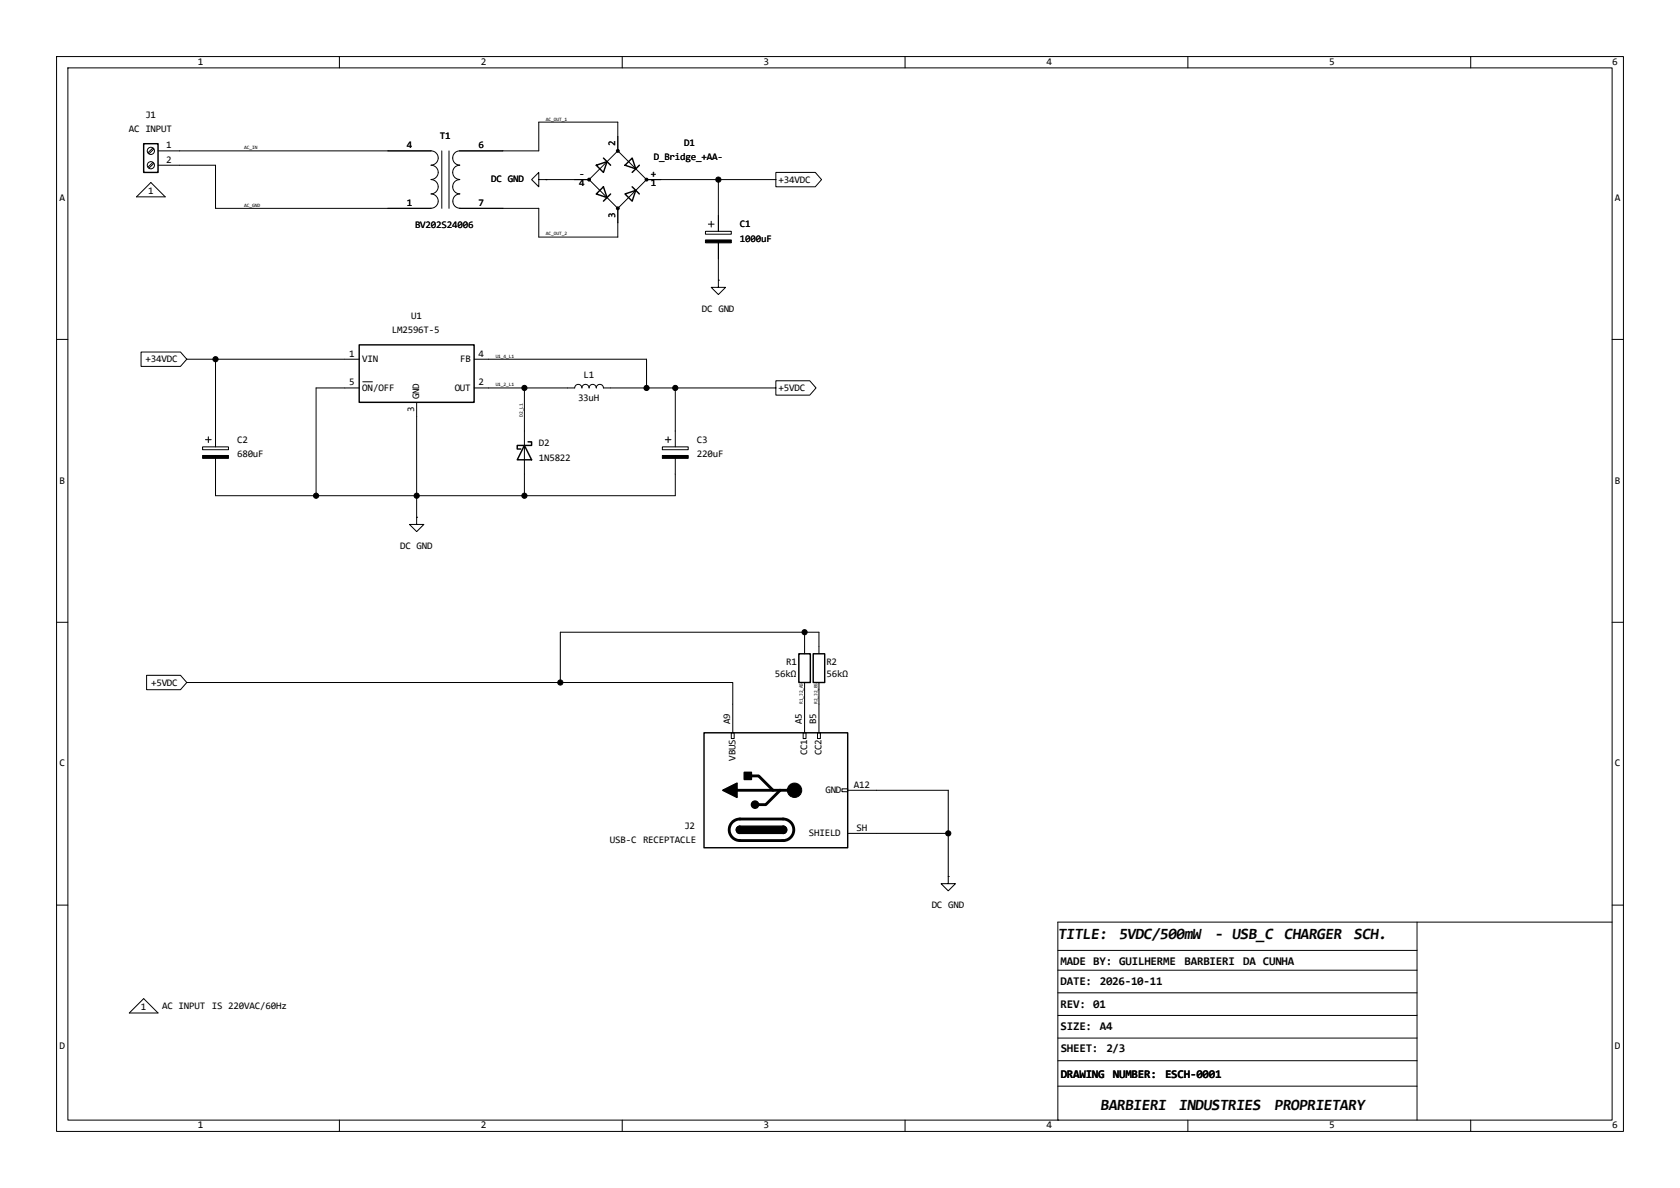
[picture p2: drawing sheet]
<svg xmlns="http://www.w3.org/2000/svg" width="297mm" height="210mm" viewBox="0 0 297 210" stroke-linecap="round" stroke-linejoin="round" font-family="sans-serif">
<g fill="none" stroke="#000" stroke-width=".18">
<path d="M10 10h277v190h-277zM12 12h273v186h-273zM60 10v2M110 10v2M160 10v2M210 10v2M260 10v2M26.7 32.3l2.5 2.5h-5.1zM27 26.2l-.8 .8M27 28.7l-.8 .8M27.2 26.3l-.9 .9M27.2 28.9l-.9 .8"/>
<path d="M27.9 26.7h48.3a1.26 1.26 0 0 1 1.3 1.2 1.26 1.26 0 0 1-1.3 1.3M27.9 29.2h10.2v7.6h38.1a1.26 1.26 0 0 0 1.3-1.2 1.26 1.26 0 0 0-1.3-1.3M76.2 29.2a1.26 1.26 0 0 1 1.3 1.3 1.26 1.26 0 0 1-1.3 1.2 1.27 1.27 0 0 1 1.3 1.3 1.27 1.27 0 0 1-1.3 1.3M78.1 26.7v10.1M79.4 26.7v10.1M81.3 26.7a1.25 1.25 0 0 0-1.3 1.2 1.25 1.25 0 0 0 1.3 1.3M81.3 29.2a1.25 1.25 0 0 0-1.3 1.3 1.25 1.25 0 0 0 1.3 1.2 1.27 1.27 0 0 0-1.3 1.3 1.27 1.27 0 0 0 1.3 1.3M81.3 26.7h13.9v-5.1h14v5.1M81.3 36.8h13.9v5.1h14v-5.1M81.3 34.3a1.26 1.26 0 0 0-1.2 1.2 1.26 1.26 0 0 0 1.2 1.3M95.2 31.8v-1.3l-1.2 1.3 1.2 1.2v-1.2h1.3M96.5 31.8h.1"/>
<path d="M96.5 31.8h7.6M109.2 26.7l5.1 5.1-5.1 5-5.1-5zM114.3 31.8h22.9M125.2 39.6h1M125.7 39.1v1M127 31.8v9.1M137.2 30.5h6.9l1.1 1.3-1.1 1.2h-6.9zM124.7 40.9h4.6v.5h-4.6zM127 49.5v1.3h1.3l-1.3 1.3-1.3-1.3h1.3M127 49.5h.1M127 42.9v6.6M10 60h2"/>
<path d="M24.9 62.2h7l1.1 1.3-1.1 1.3h-7zM33 63.5h30.5M35.8 79h4.6v.5h-4.6zM36.3 77.7h1M36.8 77.2v1M38.1 63.5v15.5M63.5 68.6h-7.6v19M64.1 67.5h1.7M73.7 71.1v20.3M83.8 68.6h17.8a.64 .64 0 0 1 .6-.7 .64 .64 0 0 1 .7 .7 .64 .64 0 0 1 .6-.7 .64 .64 0 0 1 .6 .7 .64 .64 0 0 1 .7-.7 .64 .64 0 0 1 .6 .7 .64 .64 0 0 1 .6-.7 .64 .64 0 0 1 .7 .7h30.5M83.8 63.5h30.5v5.1M92.7 68.6v19"/>
<path d="M117.1 79h4.6v.5h-4.6zM117.6 77.7h1M118.1 77.2v1M119.4 68.6v10.4M137.2 67.3h6l1.1 1.3-1.1 1.3h-6zM285 60h2M38.1 81v6.6h81.3v-6.6M73.7 91.4v1.3h1.2l-1.2 1.3-1.3-1.3h1.3M73.7 91.4h.1M10 110h2M25.9 119.4h6l1.1 1.3-1.1 1.2h-6zM142.2 111.8v3.8"/>
<path d="M144.8 115.6v-3.8h-45.7v8.9M285 110h2M33 120.7h96.5v8.8M129.3 129.5h.5v1.1h-.5zM142 129.5h.5v1.1h-.5zM142.2 120.7v8.8M144.5 129.5h.5v1.1h-.5zM144.8 120.7v8.8M148.8 139.4h1.1v.6h-1.1zM149.9 139.7h17.7v15.2M149.9 147.3h17.7M167.6 154.9v1.3h1.3l-1.3 1.3-1.2-1.3h1.2"/>
<path d="M167.6 154.9h.1M10 160h2M25.4 176.5l2.5 2.6h-5zM187 175.5h63.5M187 168h63.5M187 171.5h63.5M187 179.5h63.5M250.5 163v35M285 160h2M285 163h-98v35M60 198v2M110 198v2"/>
<path d="M160 198v2M187 198h.1M187 183.5h63.5M187 187.5h63.5M187 192h63.5M210 198v2M260 198v2"/>
<circle cx="26.7" cy="26.7" r=".63"/>
<circle cx="26.7" cy="29.2" r=".63"/>
</g>
<g fill="#000" stroke="#000" stroke-width=".18">
<path d="M124.7 42.4h4.6v.5h-4.6zM35.8 80.5h4.6v.5h-4.6zM117.1 80.5h4.6v.5h-4.6z"/>
<circle cx="104.1" cy="31.7" r=".25"/>
<circle cx="109.2" cy="36.8" r=".25"/>
<circle cx="109.2" cy="26.7" r=".25"/>
<circle cx="114.3" cy="31.7" r=".25"/>
<circle cx="127" cy="31.8" r=".46"/>
<circle cx="38.1" cy="63.5" r=".46"/>
<circle cx="92.7" cy="68.6" r=".46"/>
<circle cx="114.3" cy="68.6" r=".46"/>
<circle cx="119.4" cy="68.6" r=".46"/>
<circle cx="55.9" cy="87.6" r=".46"/>
<circle cx="73.7" cy="87.6" r=".46"/>
<circle cx="92.7" cy="87.6" r=".46"/>
<circle cx="142.2" cy="111.8" r=".46"/>
<circle cx="99.1" cy="120.7" r=".46"/>
<circle cx="140.5" cy="139.7" r="1.27"/>
<circle cx="167.6" cy="147.3" r=".46"/>
</g>
<g fill="none" stroke="#000" stroke-width=".25">
<path d="M25.4 25.4h2.5v5.1h-2.5zM105.4 29.2l1.9-.6-.6 1.9zM105.4 34.3l1.3-1.3 .6 1.9zM106.7 27.9l1.2 1.3M107.9 34.3l-1.2 1.3M110.5 29.2l1.3-1.3 .6 1.9zM110.5 34.3l1.9-.6-.6 1.9zM111.8 33l1.2 1.3M113 29.2l-1.2 1.3M63.5 61h20.3v10.1h-20.3zM92.7 78.7l1.3 2.6h-2.6zM93.3 78.1h.7v.6h-2.6v.7h.7"/>
<path d="M141.2 115.6h2.1v5.1h-2.1zM143.8 115.6h2v5.1h-2zM124.5 129.5h25.4v20.4h-25.4zM130.8 146.1a.63 .63 0 0 0-.6 .6 .63 .63 0 0 0 .6 .6M138.4 146.1a.64 .64 0 0 1 .7 .6 .64 .64 0 0 1-.7 .6"/>
</g>
<path d="M130.3 139.7h10.2M132.8 137.2h1.3l2.6 2.5M137.9 139.7l-2.5 2.5h-1.3M129.5 145.3l.5-.3 .6-.2h7.8a1.91 1.91 0 0 1 1.9 1.9 1.91 1.91 0 0 1-1.9 1.9h-7.6a1.91 1.91 0 0 1-1.7-1.2 1.91 1.91 0 0 1 .4-2.1z" fill="none" stroke="#000" stroke-width=".51"/>
<g fill="#000" stroke="#000" stroke-width=".25">
<path d="M131.6 136.5h1.2v1.3h-1.2zM127.8 139.7l2.5-1.3v2.6zM130.4 146.2l.4-.1v1.2a.63 .63 0 0 1-.6-.4 .63 .63 0 0 1 .2-.7zM130.8 146.1h7.6v1.2h-7.6zM138.4 146.1a.64 .64 0 0 1 .7 .6 .64 .64 0 0 1-.7 .6z"/>
<circle cx="133.5" cy="142.2" r=".63"/>
</g>
<g font-size="2.8">
<text x="187" y="166">TITLE:</text>
<text x="197.8" y="166">5VDC/500mW</text>
<text x="214.7" y="166">- USB_C</text>
<text x="227" y="166">CHARGER</text>
<text x="239.3" y="166">SCH.</text>
<text x="194.5" y="196.2">BARBIERI</text>
<text x="208.4" y="196.2">INDUSTRIES</text>
<text x="225.3" y="196.2">PROPRIETARY</text>
</g>
<g font-size="2.1">
<text x="187.5" y="170.6">MADE BY: GUILHERME</text>
<text x="209.4" y="170.6">BARBIERI</text>
<text x="219.8" y="170.6">DA CUNHA</text>
<text x="187.5" y="174.2">DATE: 2026-10-11</text>
<text x="187.5" y="178.2">REV: 01</text>
<text x="187.5" y="182.2">SIZE: A4</text>
<text x="187.5" y="186.1">SHEET: 2/3</text>
<text x="187.5" y="190.6">DRAWING</text>
<text x="196.7" y="190.6">NUMBER:</text>
<text x="206" y="190.6">ESCH-0001</text>
</g>
<g font-size="1.8">
<text x="35" y="11.5">1</text>
<text x="85" y="11.5">2</text>
<text x="135" y="11.5">3</text>
<text x="185" y="11.5">4</text>
<text x="235" y="11.5">5</text>
<text x="285" y="11.5">6</text>
<text x="22.8" y="23.3">AC INPUT</text>
<text x="25.7" y="20.8">J1</text>
<text x="29.4" y="26.2">1</text>
<text x="29.4" y="28.7">2</text>
<text x="71.9" y="26.2">4</text>
<text x="77.8" y="24.6">T1</text>
<text x="84.6" y="26.2">6</text>
<text x="108.8" y="25.9" transform="rotate(-90 108.8 25.9)">2</text>
<text x="115.6" y="28.3">D_Bridge_+AA-</text>
<text x="120.9" y="25.8">D1</text>
<text x="10.5" y="35.5">A</text>
<text x="26.2" y="34.3">1</text>
<text x="86.9" y="32.2">DC GND</text>
<text x="102.4" y="31.3">-</text>
<text x="102.4" y="32.9">4</text>
<text x="115.1" y="31.3">+</text>
<text x="115.1" y="32.9">1</text>
<text x="137.6" y="32.3">+34VDC</text>
<text x="285.5" y="35.5">A</text>
<text x="71.9" y="36.4">1</text>
<text x="73.4" y="40.3">BV202S24006</text>
<text x="84.6" y="36.4">7</text>
<text x="108.8" y="38.6" transform="rotate(-90 108.8 38.6)">3</text>
<text x="130.8" y="40.2">C1</text>
<text x="130.8" y="42.8">1000uF</text>
<text x="69.3" y="58.9">LM2596T-5</text>
<text x="72.7" y="56.3">U1</text>
<text x="124.1" y="55.1">DC GND</text>
<text x="25.7" y="64.1">+34VDC</text>
<text x="61.7" y="63">1</text>
<text x="64" y="64">VIN</text>
<text x="81.4" y="64">FB</text>
<text x="84.6" y="63">4</text>
<text x="61.7" y="68.1">5</text>
<text x="64" y="69">ON/OFF</text>
<text x="74.1" y="70.6" transform="rotate(-90 74.1 70.6)">GND</text>
<text x="80.4" y="69">OUT</text>
<text x="84.6" y="68.1">2</text>
<text x="102.2" y="70.8">33uH</text>
<text x="103.2" y="66.8">L1</text>
<text x="137.6" y="69.1">+5VDC</text>
<text x="73.2" y="72.9" transform="rotate(-90 73.2 72.9)">3</text>
<text x="41.9" y="78.3">C2</text>
<text x="41.9" y="80.9">680uF</text>
<text x="95.2" y="78.9">D2</text>
<text x="95.2" y="81.4">1N5822</text>
<text x="123.2" y="78.3">C3</text>
<text x="123.2" y="80.9">220uF</text>
<text x="10.5" y="85.5">B</text>
<text x="285.5" y="85.5">B</text>
<text x="70.7" y="97">DC GND</text>
<text x="137" y="119.6">56kΩ</text>
<text x="139" y="117.6">R1</text>
<text x="146.1" y="117.6">R2</text>
<text x="146.1" y="119.6">56kΩ</text>
<text x="26.7" y="121.2">+5VDC</text>
<text x="129.1" y="128" transform="rotate(-90 129.1 128)">A9</text>
<text x="141.8" y="128" transform="rotate(-90 141.8 128)">A5</text>
<text x="144.3" y="128" transform="rotate(-90 144.3 128)">B5</text>
<text x="10.5" y="135.5">C</text>
<text x="130" y="134.5" transform="rotate(-90 130 134.5)">VBUS</text>
<text x="142.7" y="133.5" transform="rotate(-90 142.7 133.5)">CC1</text>
<text x="145.2" y="133.5" transform="rotate(-90 145.2 133.5)">CC2</text>
<text x="285.5" y="135.5">C</text>
<text x="145.9" y="140.2">GND</text>
<text x="150.9" y="139.2">A12</text>
<text x="107.8" y="149.1">USB-C RECEPTACLE</text>
<text x="121" y="146.5">J2</text>
<text x="143" y="147.8">SHIELD</text>
<text x="151.4" y="146.9">SH</text>
<text x="164.7" y="160.5">DC GND</text>
<text x="24.9" y="178.6">1</text>
<text x="28.6" y="178.3">AC INPUT IS 220VAC/60Hz</text>
<text x="10.5" y="185.5">D</text>
<text x="285.5" y="185.5">D</text>
<text x="35" y="199.5">1</text>
<text x="85" y="199.5">2</text>
<text x="135" y="199.5">3</text>
<text x="185" y="199.5">4</text>
<text x="235" y="199.5">5</text>
<text x="285" y="199.5">6</text>
</g>
<g font-size=".9">
<text x="96.5" y="21.3">AC_OUT_1</text>
<text x="43.2" y="26.4">AC_IN</text>
<text x="43.2" y="36.5">AC_GND</text>
<text x="96.5" y="41.6">AC_OUT_2</text>
<text x="87.6" y="63.2">U1_4_L1</text>
<text x="87.6" y="68.3">U1_2_L1</text>
<text x="92.4" y="73.7" transform="rotate(-90 92.4 73.7)">D2_L1</text>
<text x="142" y="124.5" transform="rotate(-90 142 124.5)">R1_J2_A5</text>
<text x="144.5" y="124.5" transform="rotate(-90 144.5 124.5)">R2_J2_B5</text>
</g>
</svg>
